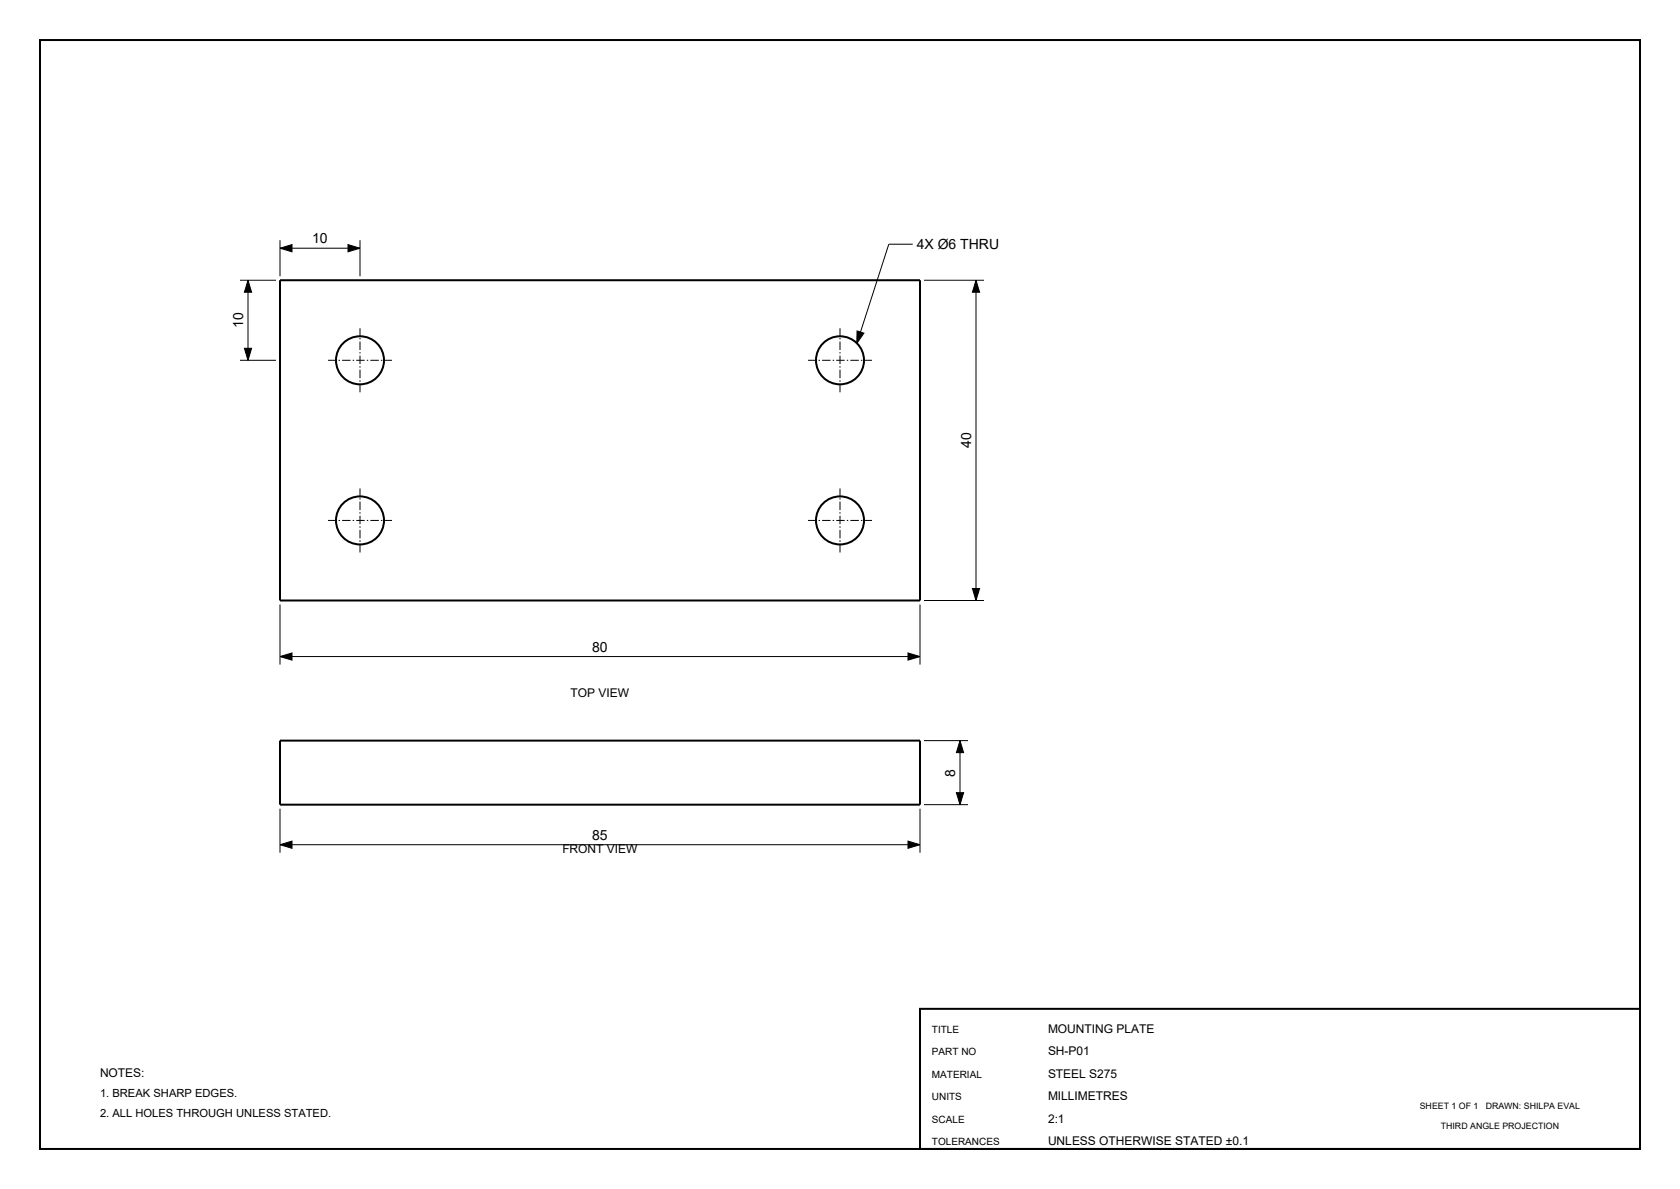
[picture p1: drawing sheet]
<svg xmlns="http://www.w3.org/2000/svg" width="420mm" height="297mm" viewBox="0 0 420 297" stroke-linecap="round" stroke-linejoin="round" font-family="sans-serif">
<g fill="none" stroke="#000" stroke-width=".5">
<path d="M10 10h400v277h-400zM70 70h160v80h-160zM70 185h160v16h-160zM230 252h180v35h-180z"/>
<circle cx="90" cy="90" r="6"/>
<circle cx="210" cy="90" r="6"/>
<circle cx="90" cy="130" r="6"/>
<circle cx="210" cy="130" r="6"/>
</g>
<g fill="none" stroke="#000" stroke-width=".25">
<path d="M70 60v9M90 60v9M60 70h9M62 70v20M70 62h20M228.2 61h-6l-8 24.8M231 70h15M244 70v80M60 90h9M70 151v15M230 151v15M231 150h15"/>
<path d="M70 164h160M231 185h11M240 185v16M70 202v11M70 211h160M230 202v11M231 201h11"/>
</g>
<g fill="#000" stroke="#000" stroke-width=".25">
<path d="M62 70l.9 3h-1.8zM70 62l3-.9v1.8zM87 61.1l3 .9-3 .9zM244 70l.9 3h-1.8zM61.1 87h1.8l-.9 3zM214.3 82.7l1.7 .5-1.8 2.6zM243.1 147h1.8l-.9 3zM70 164l3-.9v1.8zM227 163.1l3 .9-3 .9zM240 185l.9 3h-1.8zM70 211l3-.9v1.8zM227 210.1l3 .9-3 .9z"/>
<path d="M239.1 198h1.8l-.9 3z"/>
</g>
<path d="M82 90h16M90 98v-16M202 90h16M210 98v-16M82 130h16M90 138v-16M202 130h16M210 138v-16" fill="none" stroke="#000" stroke-width=".25" stroke-dasharray="2.1 .5 .4 .5" stroke-linecap="butt"/>
<g font-size="3.5">
<text x="78.1" y="60.8">10</text>
<text x="229.2" y="62.2">4X Ø6 THRU</text>
<text x="60.8" y="81.9" transform="rotate(-90 60.8 81.9)">10</text>
<text x="242.8" y="111.9" transform="rotate(-90 242.8 111.9)">40</text>
<text x="148.1" y="162.8">80</text>
<text x="238.8" y="194" transform="rotate(-90 238.8 194)">8</text>
<text x="148.1" y="209.8">85</text>
</g>
<g font-size="3">
<text x="142.7" y="174">TOP VIEW</text>
<text x="140.6" y="213">FRONT VIEW</text>
<text x="262" y="258">MOUNTING PLATE</text>
<text x="262" y="263.6">SH­P01</text>
<text x="25" y="269">NOTES:</text>
<text x="262" y="269.2">STEEL S275</text>
<text x="262" y="274.8">MILLIMETRES</text>
<text x="262" y="280.4">2:1</text>
<text x="262" y="286">UNLESS OTHERWISE STATED ±0.1</text>
</g>
<g font-size="2.8">
<text x="25" y="274">1. BREAK SHARP EDGES.</text>
<text x="25" y="279">2. ALL HOLES THROUGH UNLESS STATED.</text>
</g>
<g font-size="2.5">
<text x="233" y="258">TITLE</text>
<text x="233" y="263.6">PART NO</text>
<text x="233" y="269.2">MATERIAL</text>
<text x="233" y="274.8">UNITS</text>
<text x="233" y="280.4">SCALE</text>
<text x="233" y="286">TOLERANCES</text>
</g>
<g font-size="2.2">
<text x="355" y="277">SHEET 1 OF 1</text>
<text x="371.4" y="277">DRAWN: SHILPA EVAL</text>
<text x="360.2" y="282">THIRD ANGLE PROJECTION</text>
</g>
</svg>
